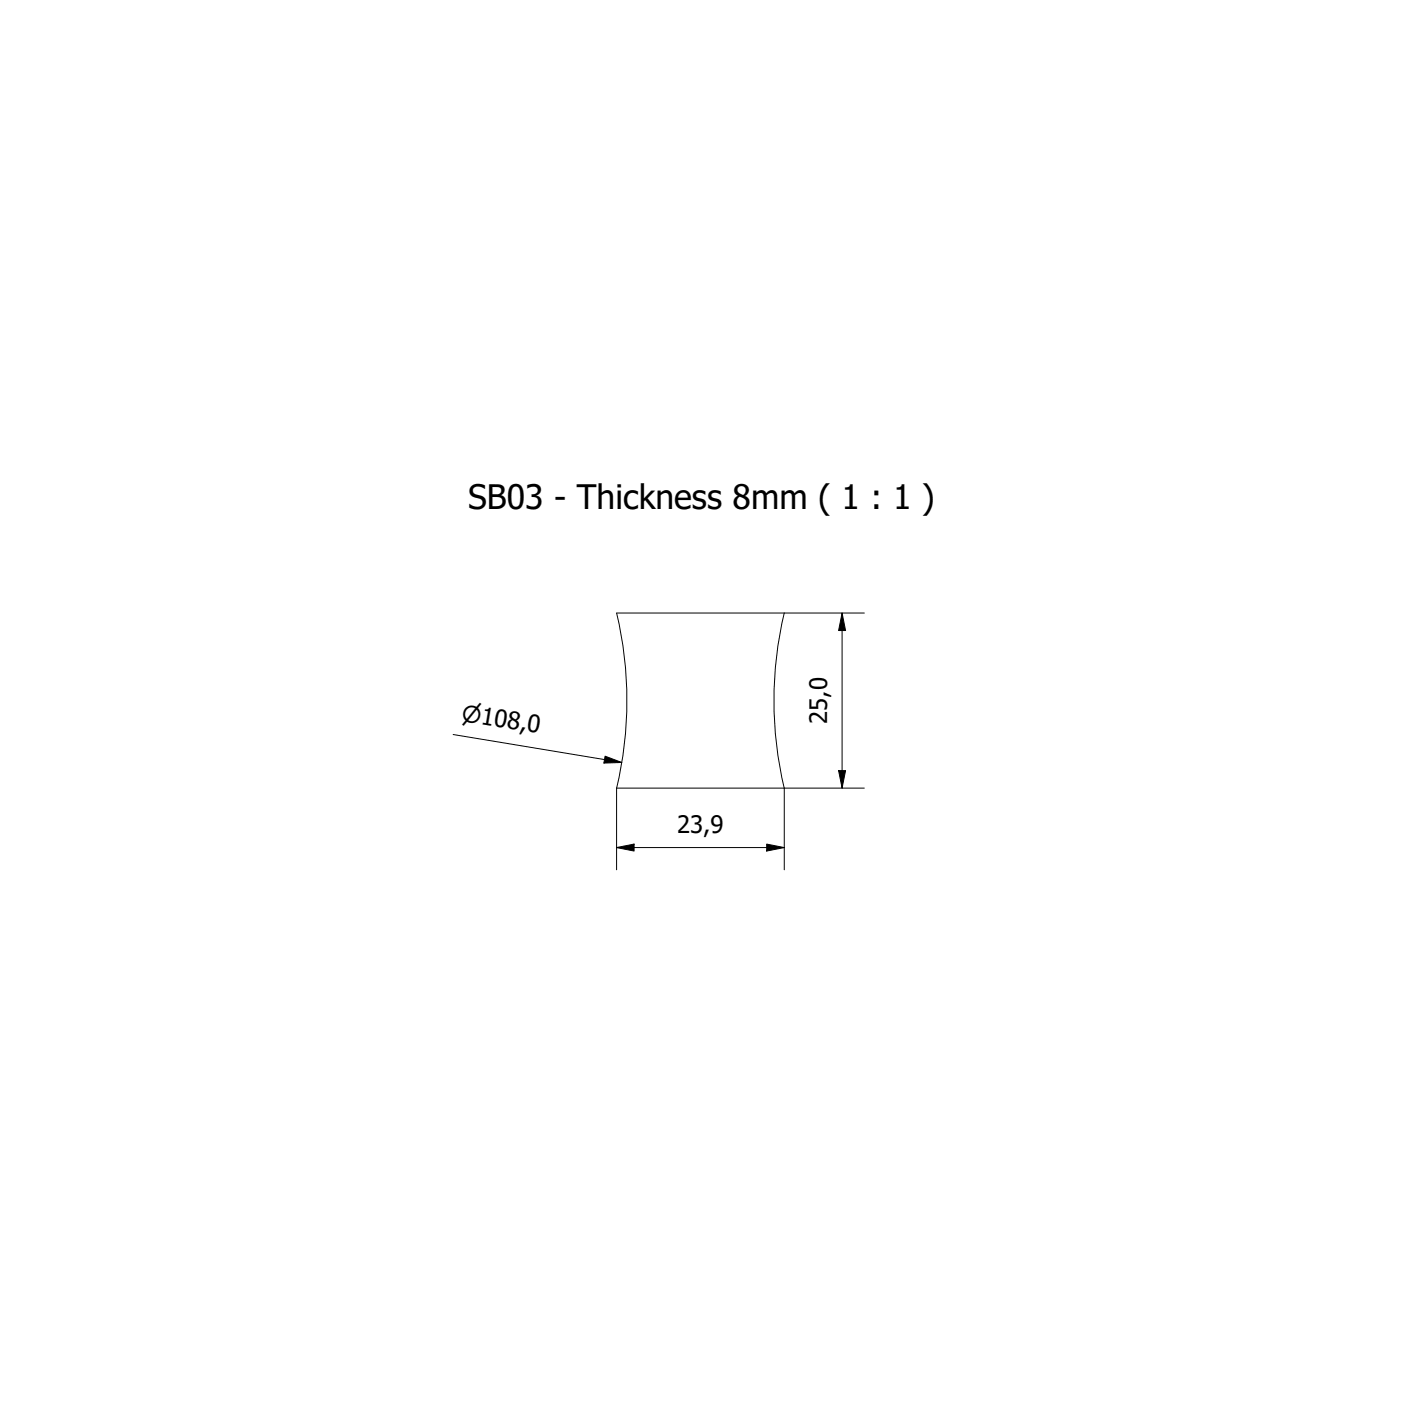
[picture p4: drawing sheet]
<svg xmlns="http://www.w3.org/2000/svg" width="200mm" height="200mm" viewBox="0 0 200 200" stroke-linecap="round" stroke-linejoin="round" font-family="sans-serif">
<!-- layer: Visible (ISO) -->
<path d="M88 87.5h24a54 54 0 0 0 0 25M88 87.5a54 54 0 0 1 0 25M88 112.5h24" fill="none" stroke="#000" stroke-width=".14"/>
<!-- layer: Dimension (ISO) -->
<path d="M112 87.5h11.4M120.2 87.5l.5 2.5h-1zM120.2 87.5v25M64.7 104.9l24.1 4M86.4 108l2.4 .9h-2.6zM88 112.5v11.7M119.7 110h1l-.5 2.5zM123.4 112.5h-11.4v11.7M88 121l2.5-.5v1zM88 121h24M109.5 120.5l2.5 .5-2.5 .5z" fill="none" stroke="#000" stroke-width=".14"/>
<path d="M120.2 87.5l.5 2.5h-1zM86.4 108l2.4 .9h-2.6zM119.7 110h1l-.5 2.5zM88 121l2.5-.5v1zM109.5 120.5l2.5 .5-2.5 .5z" fill="#000"/>
<text font-size="4.8" x="66.8" y="72.7">SB03 - Thickness 8mm ( 1 : 1 )</text>
<g font-size="3.4">
<text x="118.1" y="103.4" transform="rotate(-90 118.1 103.4)">25,0</text>
<text x="96.7" y="118.9">23,9</text>
</g>
<text font-size="3.3" x="65.8" y="102.9" transform="rotate(9 65.8 102.9)">⌀108,0</text>
</svg>
